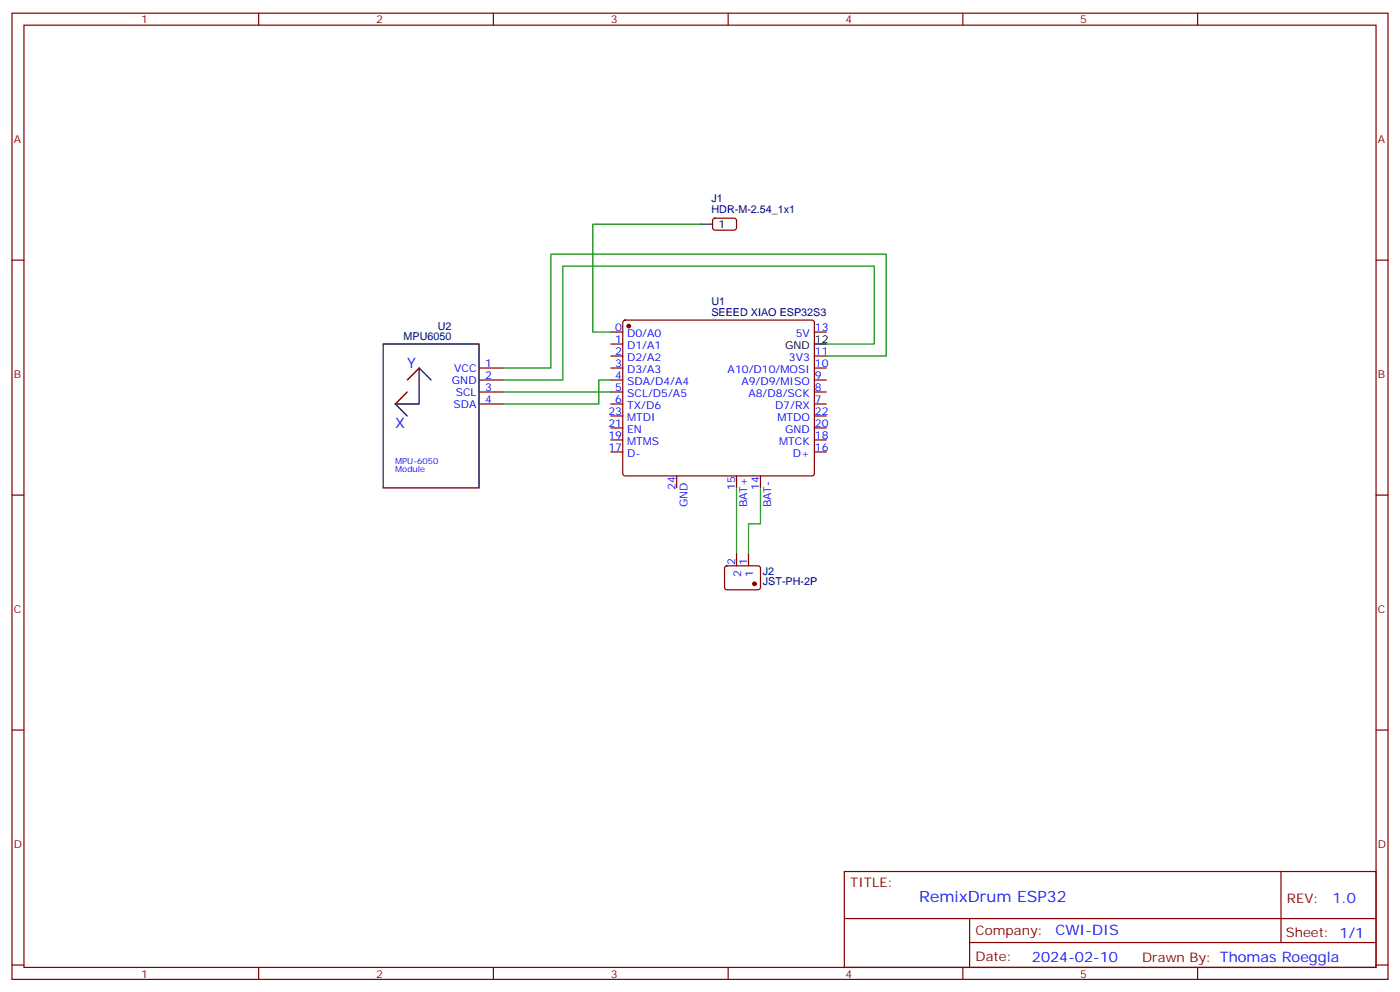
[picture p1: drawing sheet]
<svg xmlns="http://www.w3.org/2000/svg" width="412mm" height="292mm" viewBox="0 0 412 292" stroke-linecap="round" stroke-linejoin="round" font-family="sans-serif">
<g fill="none" stroke="#870000" stroke-width=".35">
<path d="M3.5 3.9h405.4v284.3h-405.4zM7.1 7.4h398.2v277.3h-398.2zM76.2 3.9v3.5M145.3 3.9v3.5M214.5 3.9v3.5M283.6 3.9v3.5M352.8 3.9v3.5M3.5 76.6h3.6M210.1 64.4l.5-.2 5.9 .1 .5 .6-.1 2.4-.6 .4h-6l-.4-.7v-2.1zM405.3 76.6h3.6M179.9 97.7h3.5M183.7 94.4l.4-.2h55.1l.5 .2 .2 .5v44.4l-.2 .5-.5 .3h-55.1l-.4-.3-.3-.5v-44.4z"/>
<path d="M239.9 97.7h3.5M141.1 108.3h7.1M141.1 111.8h7.1M141.1 115.4h7.1M141.1 118.9h7.1M179.9 101.2h3.5M179.9 104.8h3.5M179.9 108.3h3.5M179.9 111.8h3.5M179.9 115.4h3.5M179.9 118.9h3.5M239.9 104.8h3.5"/>
<path d="M239.9 108.3h3.5M239.9 111.8h3.5M239.9 115.4h3.5M239.9 118.9h3.5M179.9 122.4h3.5M179.9 125.9h3.5M179.9 129.5h3.5M179.9 133h3.5M239.9 122.4h3.5M239.9 125.9h3.5M239.9 129.5h3.5M239.9 133h3.5"/>
<path d="M3.5 145.7h3.6M199.3 140.1v3.5M217 140.1v3.5M224 140.1v3.5M405.3 145.7h3.6M213.7 166.7l.4-.2 9.5 .1 .4 .6-.1 5.9-.6 .5-9.4-.1-.5-.6v-5.7zM217 163v3.5M220.5 163v3.5M3.5 214.8h3.6M405.3 214.8h3.6M248.7 256.5h156.6v28.2h-156.6zM377.3 256.5v20.9"/>
<path d="M248.7 270.3h156.5M285.6 277.4h119.6M285.6 270.3v14.1M3.5 284h3.6M76.2 284.7v3.5M145.3 284.7v3.5M214.5 284.7v3.5M283.6 284.7v3.5M352.8 284.7v3.5M405.3 284h3.6"/>
</g>
<g fill="#870000" stroke="#870000" stroke-width=".35">
<circle cx="185.2" cy="96" r=".53"/>
<circle cx="222.2" cy="171.8" r=".53"/>
</g>
<path d="M206.4 66h3.5M112.9 101.2h28.2v42.4h-28.2zM116.4 118.9l3.5 3.5M119.9 115.4l-3.5 3.5M123.5 108.3l-3.6 3.5M127 111.8l-3.5-3.5v10.6h-7.1M239.9 101.2h3.5" fill="none" stroke="#000" stroke-width=".35"/>
<path d="M206.4 66h-31.8v31.7h5.3M148.2 115.4h31.7M179.9 111.8h-3.5v7.1h-28.2M243.4 104.8h17.7v-30h-98.8v33.5h-14.1M243.4 101.2h14.1v-22.9h-91.7v33.5h-17.6M217 143.6v19.4M224 143.6v10.6h-3.5v8.8" fill="none" stroke="#008700" stroke-width=".35"/>
<text font-size="4.6" fill="#00f" x="270.8" y="265.5">RemixDrum ESP32</text>
<g font-size="4.2" fill="#00f">
<text x="119.9" y="108.3">Y</text>
<text x="116.4" y="125.9">X</text>
<text x="392.5" y="265.7">1.0</text>
<text x="310.9" y="275.3">CWI-DIS</text>
<text x="304" y="283.1">2024-02-10</text>
</g>
<g font-size="3.9" fill="#800">
<text x="250.5" y="261.1">TITLE:</text>
<text x="379.1" y="265.7">REV:</text>
<text x="287.4" y="275.3">Company:</text>
<text x="378.7" y="275.9">Sheet: 1/1</text>
<text x="287.4" y="282.9">Date:</text>
<text x="336.4" y="283">Drawn By: Thomas Roeggla</text>
</g>
<g font-size="3.2" fill="#800">
<text x="41.6" y="6.9">1</text>
<text x="110.8" y="6.9">2</text>
<text x="179.9" y="6.9">3</text>
<text x="249.1" y="6.9">4</text>
<text x="318.2" y="6.9">5</text>
<text x="4.1" y="42">A</text>
<text x="405.9" y="42">A</text>
<text x="4.1" y="111.1">B</text>
<text x="405.9" y="111.1">B</text>
<text x="4.1" y="180.3">C</text>
<text x="405.9" y="180.3">C</text>
<text x="4.1" y="249.4">D</text>
<text x="405.9" y="249.4">D</text>
<text x="41.6" y="287.7">1</text>
<text x="110.8" y="287.7">2</text>
<text x="179.9" y="287.7">3</text>
<text x="249.1" y="287.7">4</text>
<text x="318.2" y="287.7">5</text>
</g>
<g font-size="3.2" fill="#000080">
<text x="209.6" y="59.5">J1</text>
<text x="209.6" y="62.7">HDR-M-2.54_1x1</text>
<text x="209.6" y="89.8">U1</text>
<text x="209.6" y="93">SEEED XIAO ESP32S3</text>
<text x="118.9" y="100.2">MPU6050</text>
<text x="128.9" y="97">U2</text>
<text x="224.7" y="172.3">JST-PH-2P</text>
<text x="224.7" y="169.1">J2</text>
</g>
<g font-size="3.2">
<text x="211.7" y="67">1</text>
<text x="240.1" y="100.9">12</text>
<text x="231.3" y="102.7">GND</text>
</g>
<g font-size="3.2" fill="#00f">
<text x="181.3" y="97.4">0</text>
<text x="181.3" y="100.9">1</text>
<text x="184.7" y="99.1">D0/A0</text>
<text x="234.4" y="99.1">5V</text>
<text x="240.1" y="97.4">13</text>
<text x="142.9" y="107.9">1</text>
<text x="181.3" y="104.4">2</text>
<text x="181.3" y="107.9">3</text>
<text x="184.7" y="102.7">D1/A1</text>
<text x="184.7" y="106.2">D2/A2</text>
<text x="232.4" y="106.2">3V3</text>
<text x="240.1" y="107.9">10</text>
<text x="240.1" y="104.4">11</text>
<text x="133.1" y="112.9">GND</text>
<text x="133.8" y="109.4">VCC</text>
<text x="142.9" y="111.5">2</text>
<text x="181.3" y="111.5">4</text>
<text x="184.7" y="109.7">D3/A3</text>
<text x="184.7" y="113.2">SDA/D4/A4</text>
<text x="214.3" y="109.7">A10/D10/MOSI</text>
<text x="218.4" y="113.2">A9/D9/MISO</text>
<text x="240.1" y="111.5">9</text>
<text x="133.6" y="119.9">SDA</text>
<text x="134.3" y="116.4">SCL</text>
<text x="142.9" y="118.5">4</text>
<text x="142.9" y="115">3</text>
<text x="181.3" y="115">5</text>
<text x="181.3" y="118.5">6</text>
<text x="184.7" y="116.8">SCL/D5/A5</text>
<text x="220.5" y="116.8">A8/D8/SCK</text>
<text x="240.1" y="118.5">7</text>
<text x="240.1" y="115">8</text>
<text x="179.2" y="122.1">23</text>
<text x="179.2" y="125.6">21</text>
<text x="184.7" y="120.3">TX/D6</text>
<text x="184.7" y="123.8">MTDI</text>
<text x="228.3" y="120.3">D7/RX</text>
<text x="229" y="123.8">MTDO</text>
<text x="240.1" y="122.1">22</text>
<text x="240.1" y="125.6">20</text>
<text x="179.2" y="129.1">19</text>
<text x="184.7" y="127.4">EN</text>
<text x="184.7" y="130.9">MTMS</text>
<text x="229.5" y="130.9">MTCK</text>
<text x="231.3" y="127.4">GND</text>
<text x="240.1" y="129.1">18</text>
<text x="179.2" y="132.6">17</text>
<text x="184.7" y="134.4">D-</text>
<text x="233.5" y="134.4">D+</text>
<text x="240.1" y="132.6">16</text>
<text x="199" y="144.3" transform="rotate(-90 199 144.3)">24</text>
<text x="202.5" y="149.3" transform="rotate(-90 202.5 149.3)">GND</text>
<text x="216.6" y="144.3" transform="rotate(-90 216.6 144.3)">15</text>
<text x="220.1" y="149.3" transform="rotate(-90 220.1 149.3)">BAT+</text>
<text x="223.7" y="144.3" transform="rotate(-90 223.7 144.3)">14</text>
<text x="227.2" y="149.3" transform="rotate(-90 227.2 149.3)">BAT-</text>
<text x="216.6" y="166.3" transform="rotate(-90 216.6 166.3)">2</text>
<text x="220.1" y="166.3" transform="rotate(-90 220.1 166.3)">1</text>
<text x="218.4" y="169.8" transform="rotate(-90 218.4 169.8)">2</text>
<text x="221.9" y="169.8" transform="rotate(-90 221.9 169.8)">1</text>
</g>
<g font-size="2.5" fill="#00f">
<text x="116.4" y="136.5">MPU-6050</text>
<text x="116.4" y="139">Module</text>
</g>
</svg>
